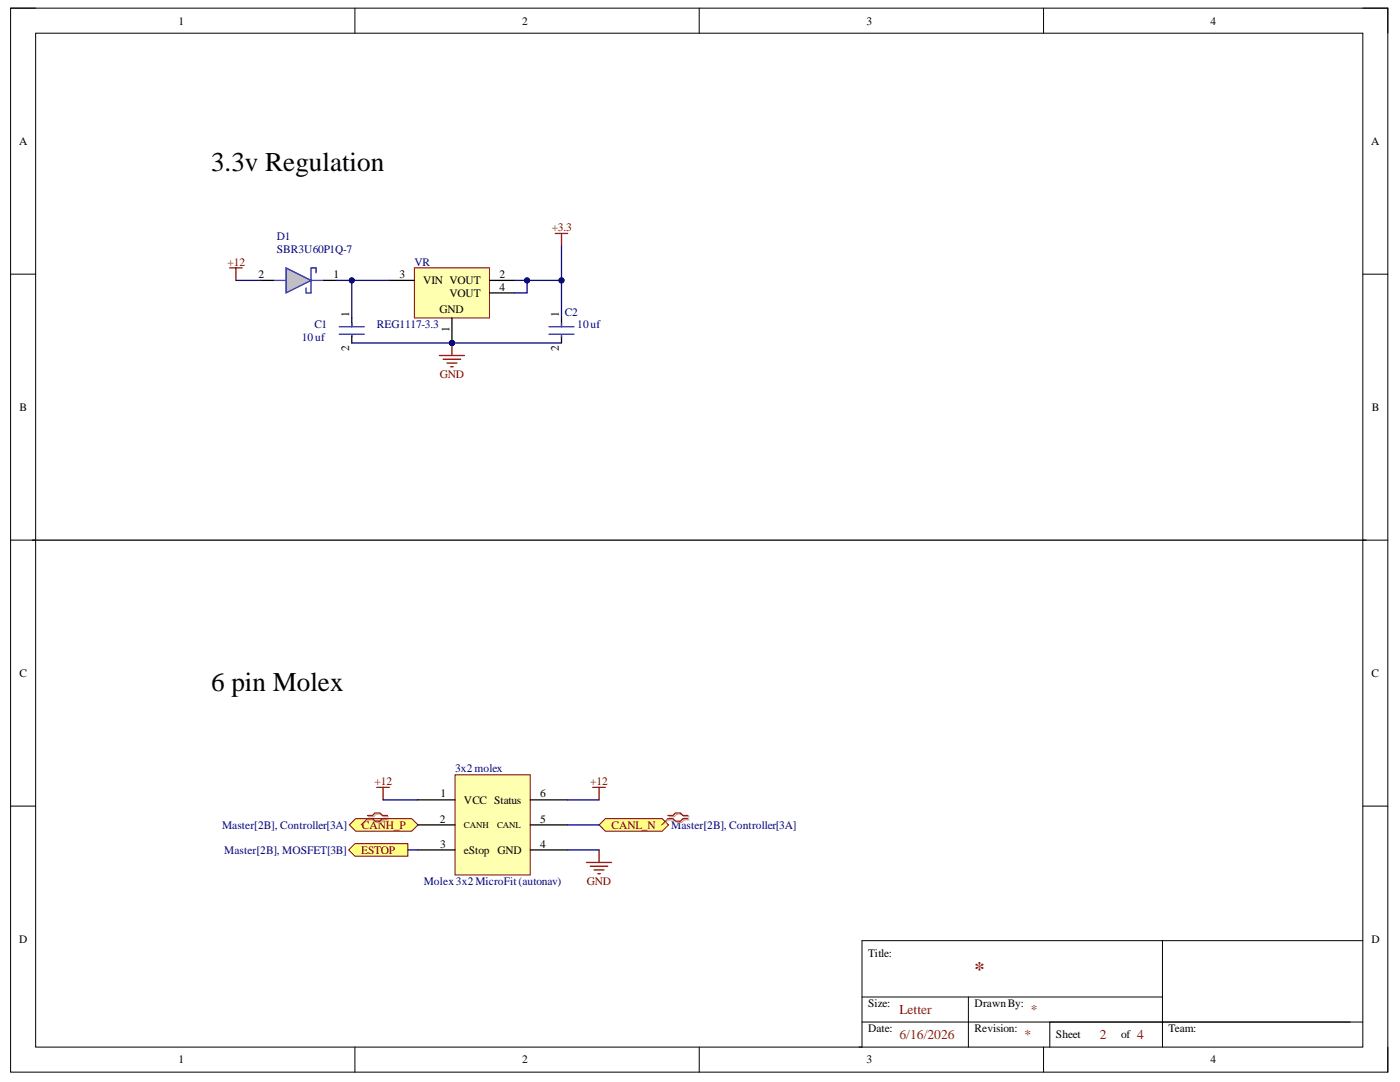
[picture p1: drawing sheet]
<svg xmlns="http://www.w3.org/2000/svg" width="279mm" height="216mm" viewBox="0 0 279 216" stroke-linecap="round" stroke-linejoin="round" font-family="sans-serif">
<path d="M2.1 1.6h274.9v212.3h-274.9z" fill="none" stroke="#000" stroke-width=".2"/>
<path d="M7.1 6.6h264.9v202.3h-264.9z" fill-rule="evenodd" fill="#fff"/>
<g fill="none" stroke="#000" stroke-width=".2">
<path d="M2.1 1.6h5M7.1 6.6h264.9v202.3h-264.9zM70.8 1.6v5M139.5 1.6v5M208.3 1.6v5M272 1.6h5v5M2.1 54.7h5M272 54.7h5M2.1 107.8h5M272 107.8h5M2.1 160.9h5M272 160.9h5"/>
<path d="M172 198.9h60M193.3 198.9v10M232 187.7v21.2M272 187.7h-100v21.2h-.6M70.8 208.9v5M139.5 208.9v5M172 203.9h100M208.3 208.9v5M209.5 203.9v5M277 208.9v5"/>
</g>
<path d="M82.7 53.5h15v9.9h-15z" fill-rule="evenodd" fill="#ffffb0"/>
<path d="M82.7 53.5h15v9.9h-15z" fill="none" stroke="#800000" stroke-width=".2"/>
<path d="M77.7 56h5M97.7 56h5M97.7 58.4h5M70.2 63.4v1.8M70.2 66.9v1.5M112.1 63.4v1.8M112.1 66.9v1.5" fill="none" stroke="#000" stroke-width=".25"/>
<path d="M45.8 53.5h2.5M47.1 53.5v2.5M110.8 46.6h2.5M112.1 46.6v2.5" fill="none" stroke="#800000" stroke-width=".25"/>
<path d="M67.7 65.2h5M67.7 66.7h5M70.2 64.4v.8M70.2 66.9v.3M109.6 65.2h5M109.6 66.7h5M112.1 64.4v.8M112.1 66.9v.3" fill="none" stroke="#00f" stroke-width=".25"/>
<path d="M57.1 53.5l5 2.5-5 2.4z" fill="#c0c0c0"/>
<path d="M54.6 56h2.5M57.1 53.5l5 2.5-5 2.4zM62.1 56h2.5M63.1 54.5v-1h-1v4.9h-1v-.9" fill="none" stroke="#00f" stroke-width=".25"/>
<path d="M52.1 56h2.5M64.6 56h2.5" fill="none" stroke="#000" stroke-width=".25"/>
<path d="M87.7 70.9h5M88.4 71.7h3.5M89.2 72.4h2M89.9 73.2h.5M90.2 68.4v2.5" fill="none" stroke="#800000" stroke-width=".25"/>
<path d="M90.8 154.6h15v20h-15z" fill-rule="evenodd" fill="#ffffb0"/>
<path d="M90.8 154.6h15v20h-15z" fill="none" stroke="#800000" stroke-width=".2"/>
<path d="M83.3 159.6h7.5M105.8 159.6h7.5M83.3 164.6h7.5M83.3 169.6h7.5M105.8 164.6h7.5M105.8 169.6h7.5" fill="none" stroke="#000" stroke-width=".25"/>
<path d="M75.2 157.1h2.5M76.5 157.1v2.5M118.3 157.1h2.5M119.6 157.1v2.5M117.1 172.1h5M117.8 172.8h3.5M118.6 173.6h2M119.3 174.3h.5M119.6 169.6v2.5" fill="none" stroke="#800000" stroke-width=".25"/>
<path d="M119.6 164.6l1.2-1.2h11.4l1.2 1.2-1.2 1.2h-11.4z" fill-rule="evenodd" fill="#ffff80"/>
<path d="M119.6 164.6l1.2-1.2h11.4l1.2 1.2-1.2 1.2h-11.4z" fill="none" stroke="#800000" stroke-width=".2"/>
<path d="M69.7 164.6l1.3-1.2h11.2l1.2 1.2-1.2 1.2h-11.2z" fill-rule="evenodd" fill="#ffff80"/>
<path d="M69.7 164.6l1.3-1.2h11.2l1.2 1.2-1.2 1.2h-11.2z" fill="none" stroke="#800000" stroke-width=".2"/>
<path d="M70.8 168.3h10.6v2.5h-10.6l-1.2-1.2z" fill-rule="evenodd" fill="#ffff80"/>
<path d="M70.8 168.3h10.6v2.5h-10.6l-1.2-1.2z" fill="none" stroke="#800000" stroke-width=".2"/>
<path d="M73.6 163h1l.5-.5h1l.5 .5h1M73.6 163.6h1l.5 .5h1l.5-.5h1M133.5 163h1l.5-.5h1l.5 .5h1M133.5 163.6h1l.5 .5h1l.5-.5h1" fill="none" stroke="#d0a3a3" stroke-width=".25"/>
<path d="M73.6 163.6l-1.5 1M133.5 163.6l-1.5 1" fill="none" stroke="#d0a3a3" stroke-width=".2"/>
<path d="M73.3 162.7h1l.5-.5h1l.5 .5h1M73.3 163.4h1l.5 .4h1l.5-.4h1M133.3 162.7h1l.5-.5h1l.5 .5h1M133.3 163.4h1l.5 .4h1l.5-.4h1" fill="none" stroke="#f00" stroke-width=".25"/>
<path d="M73.3 163.4l-1.2 1.2M133.3 163.4l-1.3 1.2" fill="none" stroke="#f00" stroke-width=".2"/>
<path d="M6.5 107.8h266.1" fill="none" stroke="#000" stroke-width=".25"/>
<path d="M102.7 56h2.5v2.4h-2.5" fill="none" stroke="#000080" stroke-width=".25"/>
<circle cx="105.2" cy="56" r=".5" fill="#000080"/>
<circle cx="105.2" cy="56" r=".5" fill="none" stroke="#000080" stroke-width=".2"/>
<path d="M112.1 49.1v6.9h-6.9" fill="none" stroke="#000080" stroke-width=".25"/>
<circle cx="105.2" cy="56" r=".5" fill="#000080"/>
<circle cx="105.2" cy="56" r=".5" fill="none" stroke="#000080" stroke-width=".2"/>
<circle cx="112.1" cy="56" r=".5" fill="#000080"/>
<circle cx="112.1" cy="56" r=".5" fill="none" stroke="#000080" stroke-width=".2"/>
<path d="M112.1 56v7.4" fill="none" stroke="#000080" stroke-width=".25"/>
<circle cx="112.1" cy="56" r=".5" fill="#000080"/>
<circle cx="112.1" cy="56" r=".5" fill="none" stroke="#000080" stroke-width=".2"/>
<path d="M70.2 56v7.4M70.2 68.4h41.9" fill="none" stroke="#000080" stroke-width=".25"/>
<circle cx="70.2" cy="56" r=".5" fill="#000080"/>
<circle cx="70.2" cy="56" r=".5" fill="none" stroke="#000080" stroke-width=".2"/>
<path d="M47.1 56h5M67.1 56h10.6" fill="none" stroke="#000080" stroke-width=".25"/>
<circle cx="70.2" cy="56" r=".5" fill="#000080"/>
<circle cx="70.2" cy="56" r=".5" fill="none" stroke="#000080" stroke-width=".2"/>
<path d="M76.5 159.6h6.8M113.3 159.6h6.3M81.4 169.6h1.9M83.3 164.6h.1M113.3 169.6h6.3M113.3 164.6h6.3" fill="none" stroke="#000080" stroke-width=".25"/>
<text font-size="6" fill="#000080" x="89.6" y="67">PIVR01</text>
<g font-size="5.4">
<text x="42.1" y="34.1">3.3v Regulation</text>
<text x="42.1" y="137.9">6 pin Molex</text>
</g>
<text font-size="4.1" fill="#93002d" x="194.5" y="194.7">*</text>
<g font-size="2.7" fill="#93002d">
<text x="179.5" y="202.4">Letter</text>
<text x="205.7" y="202.4">*</text>
<text x="179.5" y="207.3">6/16/2026</text>
<text x="204.5" y="207.3">*</text>
<text x="219.5" y="207.3">2</text>
<text x="227" y="207.3">4</text>
</g>
<g font-size="2.3">
<text x="35.6" y="4.9">1</text>
<text x="104.2" y="4.9">2</text>
<text x="172.9" y="4.9">3</text>
<text x="241.6" y="4.9">4</text>
<text x="3.8" y="28.9">A</text>
<text x="273.6" y="28.9">A</text>
<text x="51.6" y="55.4">2</text>
<text x="66.5" y="55.4">1</text>
<text x="79.7" y="55.4">3</text>
<text x="84.5" y="56.7">VIN VOUT</text>
<text x="89.7" y="59.2">VOUT</text>
<text x="99.7" y="55.4">2</text>
<text x="99.7" y="58">4</text>
<text x="69.7" y="63.2" transform="rotate(-90 69.7 63.2)">1</text>
<text x="87.7" y="62.5">GND</text>
<text x="111.5" y="63.2" transform="rotate(-90 111.5 63.2)">1</text>
<text x="69.7" y="70" transform="rotate(-90 69.7 70)">2</text>
<text x="89.7" y="66.3" transform="rotate(-90 89.7 66.3)">1</text>
<text x="111.5" y="70" transform="rotate(-90 111.5 70)">2</text>
<text x="3.9" y="82">B</text>
<text x="273.8" y="82">B</text>
<text x="3.9" y="135.1">C</text>
<text x="273.7" y="135.1">C</text>
<text x="87.9" y="159.1">1</text>
<text x="92.6" y="160.3">VCC Status</text>
<text x="107.8" y="159.1">6</text>
<text x="87.8" y="164.1">2</text>
<text x="107.8" y="164.1">5</text>
<text x="87.9" y="169.1">3</text>
<text x="92.6" y="170.3">eStop GND</text>
<text x="107.8" y="169.1">4</text>
<text x="3.8" y="188.2">D</text>
<text x="173.3" y="190.9">Title:</text>
<text x="273.7" y="188.2">D</text>
<text x="173.3" y="200.9">Size:</text>
<text x="194.5" y="200.9">DrawnBy:</text>
<text x="173.3" y="205.9">Date:</text>
<text x="194.5" y="205.9">Revision:</text>
<text x="210.7" y="207.2">Sheet</text>
<text x="223.7" y="207.2">of</text>
<text x="233.2" y="205.9">Team:</text>
<text x="35.6" y="212.2">1</text>
<text x="104.2" y="212.2">2</text>
<text x="172.9" y="212.2">3</text>
<text x="241.6" y="212.2">4</text>
</g>
<g font-size="2.3" fill="#000080">
<text x="55.2" y="47.9">D1</text>
<text x="55.2" y="50.5">SBR3U60P1Q-7</text>
<text x="82.7" y="53">VR</text>
<text x="62.7" y="65.4">C1</text>
<text x="75.2" y="65.4">REG1117-3.3</text>
<text x="112.7" y="63">C2</text>
<text x="115.2" y="65.4">10uf</text>
<text x="60.2" y="68">10uf</text>
<text x="90.8" y="154.1">3x2molex</text>
<text x="44.3" y="165.3">Master[2B], Controller[3A]</text>
<text x="133.9" y="165.3">Master[2B], Controller[3A]</text>
<text x="44.7" y="170.3">Master[2B], MOSFET[3B]</text>
<text x="84.6" y="176.6">Molex3x2MicroFit(autonav)</text>
</g>
<g font-size="2.3" fill="#800000">
<text x="110.1" y="46.1">+3.3</text>
<text x="45.4" y="53">+12</text>
<text x="87.8" y="75.5">GND</text>
<text x="74.8" y="156.6">+12</text>
<text x="117.8" y="156.6">+12</text>
<text x="72.2" y="165.3">CANH_P</text>
<text x="122" y="165.3">CANL_N</text>
<text x="72" y="170.3">ESTOP</text>
<text x="117.1" y="176.6">GND</text>
</g>
<g font-size="1.8">
<text x="92.6" y="165.2">CANH</text>
<text x="99.2" y="165.2">CANL</text>
</g>
</svg>
